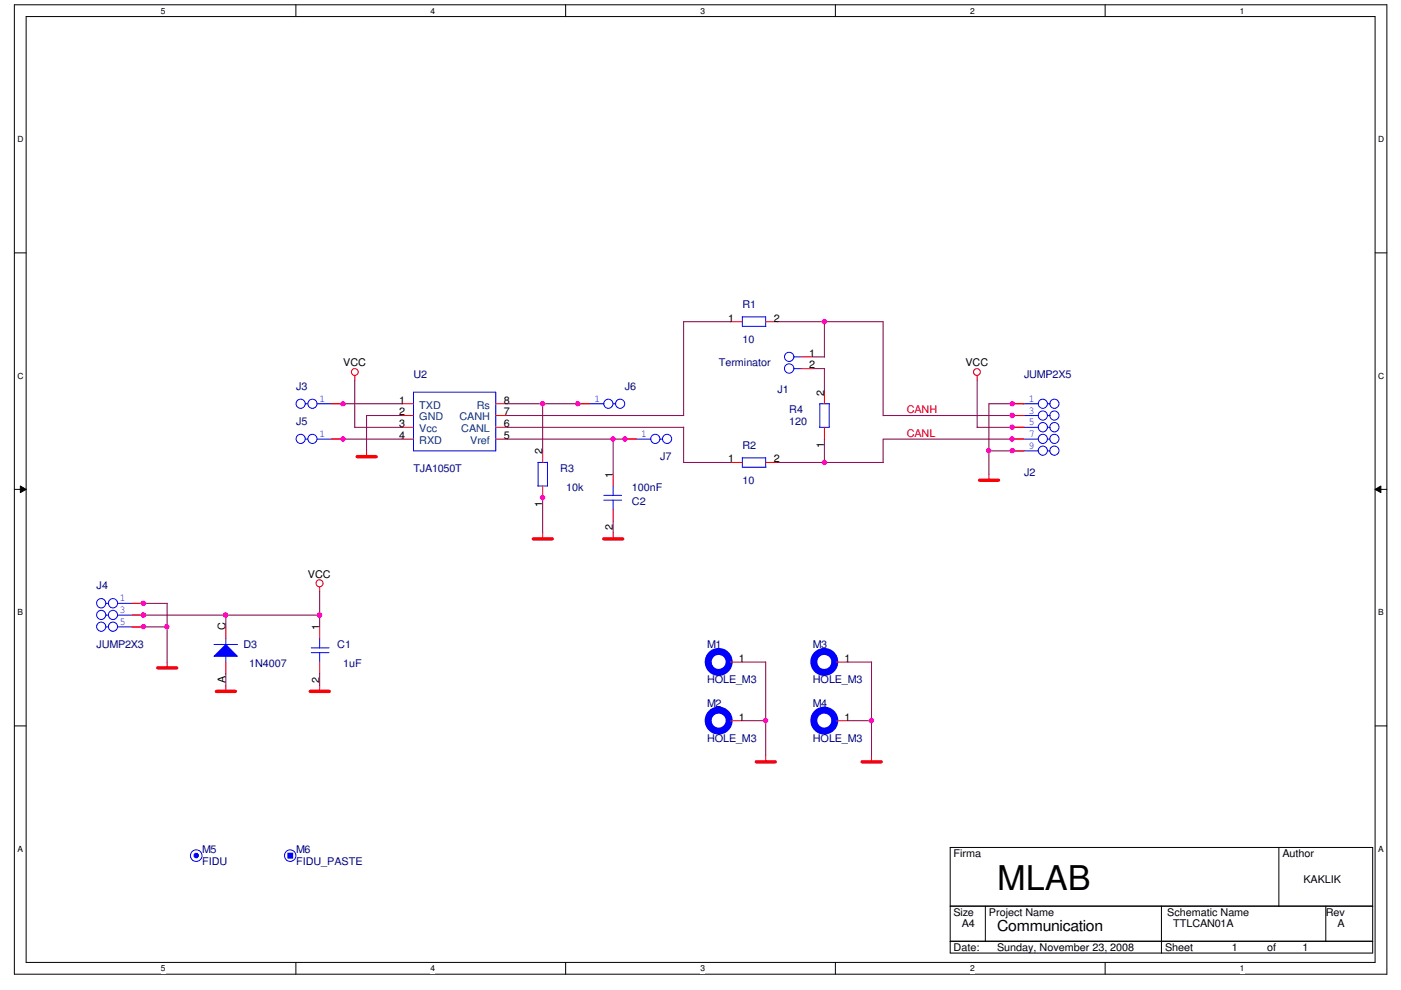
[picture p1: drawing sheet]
# OrCAD Capture schematic TTLCAN01B.DSN
size A4; title: Communication; rev: A; note: TTLCAN01A

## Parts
C1  1uF  [C0805]
C2  100nF  [C0805]
D3  1N4007  [MELF]
J1  Terminator  [JUMP2]
J2  JUMP2X5  [JUMP2X5]
J3  JUMP2X1  [JUMP2X1]
J4  JUMP2X3  [JUMP2X3]
J5  JUMP2X1  [JUMP2X1]
J6  JUMP2X1  [JUMP2X1]
J7  JUMP2X1  [JUMP2X1]
M1  HOLE_M3  [HOLE_M3]
M2  HOLE_M3  [HOLE_M3]
M3  HOLE_M3  [HOLE_M3]
M4  HOLE_M3  [HOLE_M3]
M5  FIDU  [FIDU]
M6  FIDU_PASTE  [FIDU_PASTE]
R1  10  [R1206]
R2  10  [R1206]
R3  10k  [R0805]
R4  120  [R1206]
U2  TJA1050T  [SO8_150]

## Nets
GND: C1.2 C2.2 D3.A J2.1 J2.2 J2.9 J2.10 J4.1 J4.2 J4.5 J4.6 M1.1(PIN) M2.1(PIN) M3.1(PIN) M4.1(PIN) R3.1 U2.2(GND)
VCC: C1.1 D3.C J2.5 J2.6 J4.3 J4.4 U2.3(Vcc)
CANH: J1.1 J2.3 J2.4 R1.2
CANL: J2.7 J2.8 R2.2 R4.1
N02081: R1.1 U2.7(CANH)
N02182: R2.1 U2.6(CANL)
N05098: J1.2 R4.2
N05674: J3.1 J3.2 U2.1(TXD)
N05677: J5.1 J5.2 U2.4(RXD)
N05683: J6.1 J6.2 R3.2 U2.8(Rs)
N08292: C2.1 J7.1 J7.2 U2.5(Vref)

Not connected (* = marked no-connect by the designer): M5 DUMMY; M6 DUMMY
